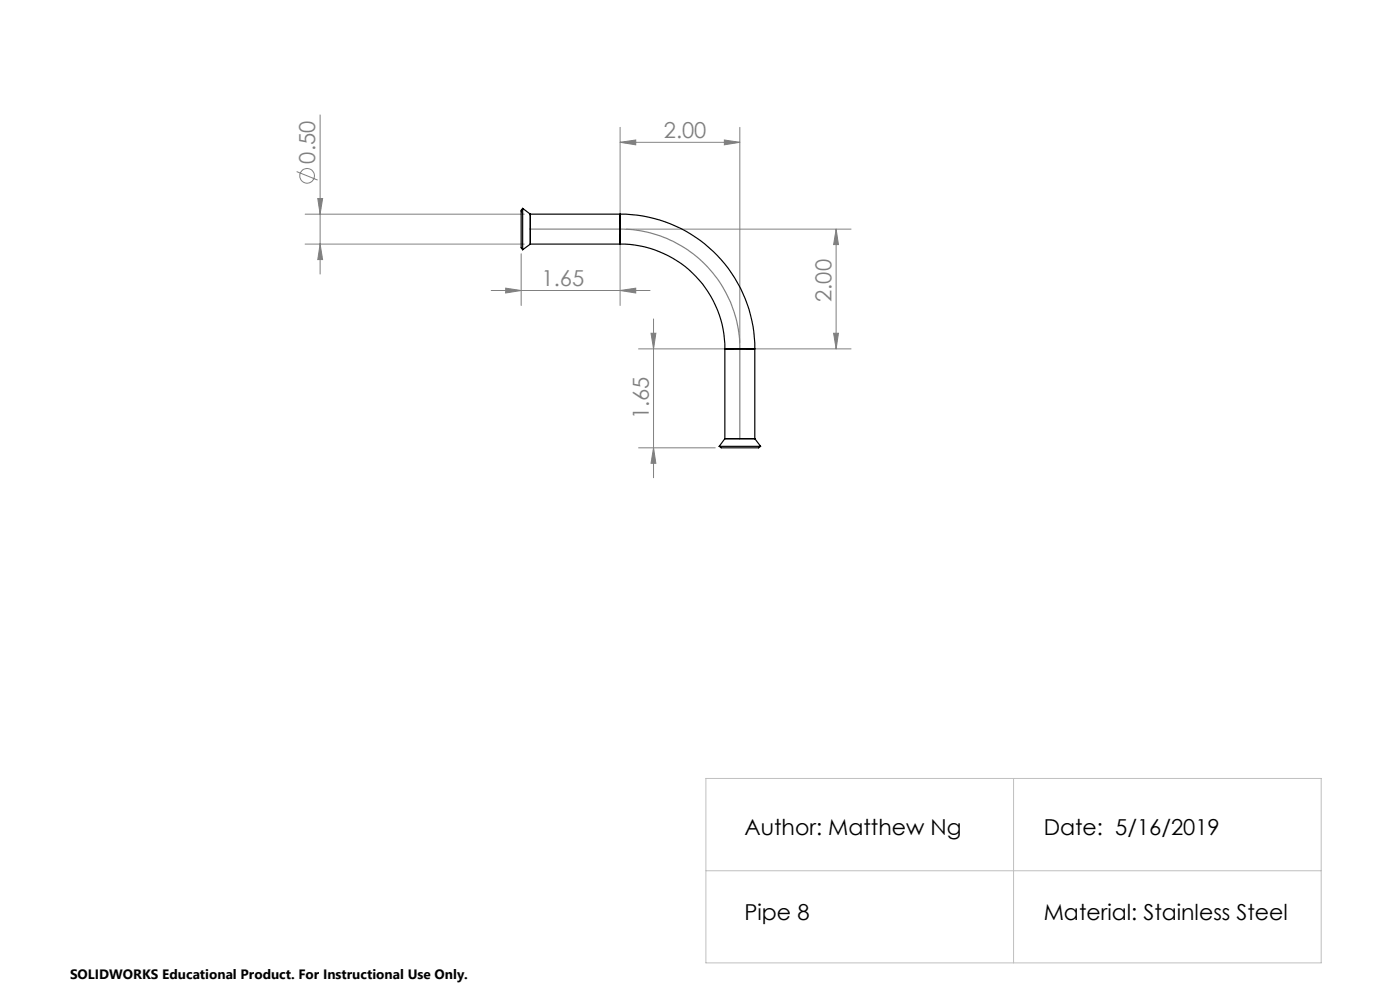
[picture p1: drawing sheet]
<svg xmlns="http://www.w3.org/2000/svg" width="297mm" height="210mm" viewBox="0 0 297 210" stroke-linecap="round" stroke-linejoin="round" font-family="sans-serif">
<g fill="none" stroke="#808080" stroke-width=".21">
<path d="M62.9 36.4l4.5 1.8M67.9 24.4v33.7M131.6 30.2l3.3-.5v1zM131.6 27v20.3M131.6 30.2h25.4M153.7 29.7l3.3 .5-3.3 .5zM157 27v45.7M64.7 45.4h46.5M64.7 51.8h46.5M67.4 42.1h1l-.5 3.3zM67.9 51.8l.5 3.3h-1zM110.6 53.8v11"/>
<path d="M131.6 49.9v14.9M132.8 48.6h47.8M177.4 48.6l.5 3.3h-1.1zM177.4 48.6v25.4M104.2 61.6h33.7M107.3 61.1l3.3 .5-3.3 .6zM131.6 61.6l3.3-.5v1.1zM135.5 74h20.2M138.1 70.7h1l-.5 3.3zM138.6 67.7v33.6M158.2 74h22.4M176.8 70.7h1.1l-.5 3.3z"/>
<path d="M135.5 95h16.2M138.6 95l.5 3.3h-1z"/>
<circle cx="65.1" cy="37.3" r="1.55"/>
</g>
<path d="M112.5 48.6h19.1a25.3 25.3 0 0 1 25.4 25.4v19.1" fill="none" stroke="#808080" stroke-width=".25"/>
<path d="M149.8 165.1h130.5v39.1h-130.5zM215 165.1v39.1M149.8 184.7h130.5" fill="none" stroke="#c0c0c0" stroke-width=".21"/>
<g fill="#808080">
<path d="M131.6 30.2l3.3-.5v1zM153.7 29.7l3.3 .5-3.3 .5z"/>
<path d="M107.3 61.1l3.3 .5-3.3 .6zM131.6 61.6l3.3-.5v1.1z"/>
<path d="M67.4 42.1h1l-.5 3.3zM67.9 51.8l.5 3.3h-1zM177.4 48.6l.5 3.3h-1.1zM176.8 70.7h1.1l-.5 3.3zM138.1 70.7h1l-.5 3.3zM138.6 95l.5 3.3h-1z"/>
</g>
<g fill="none" stroke="#000" stroke-width=".25">
<path d="M110.9 44.2v8.8M110.9 44.2a2.72 2.72 0 0 0-.3 2.1v5.1a1.93 1.93 0 0 0 .3 1.6M110.9 44.2l1.6 1.2M112.5 45.4v6.4M112.5 51.8h19.1M112.5 45.4h19.1M112.5 51.8l-1.6 1.2M131.6 51.8a22.2 22.2 0 0 1 22.2 22.2M131.6 45.4a28.5 28.5 0 0 1 28.5 28.6M131.6 45.4v6.4M153.8 74h6.3M153.8 74v19.1"/>
<path d="M160.1 74v19.1M152.6 94.7h8.8M152.6 94.7a2.76 2.76 0 0 0 2.1 .3h5a1.93 1.93 0 0 0 1.7-.3M153.8 93.1h6.3M153.8 93.1l-1.2 1.6M160.1 93.1l1.3 1.6"/>
</g>
<g font-size="4.7" fill="#808080">
<text x="140.8" y="29.2">2.00</text>
<text x="66.9" y="34.7" transform="rotate(-90 66.9 34.7)">0.50</text>
<text x="114.9" y="60.6">1.65</text>
<text x="176.4" y="64" transform="rotate(-90 176.4 64)">2.00</text>
<text x="137.6" y="88.9" transform="rotate(-90 137.6 88.9)">1.65</text>
</g>
<g font-size="4.7">
<text x="157.9" y="177.1">Author: Matthew Ng</text>
<text x="221.4" y="177.1">Date: 5/16/2019</text>
<text x="157.9" y="195.2">Pipe 8</text>
<text x="221.4" y="195.2">Material: Stainless Steel</text>
</g>
<text font-size="2.9" x="14.9" y="207.6">SOLIDWORKS Educational Product. For Instructional Use Only.</text>
</svg>
